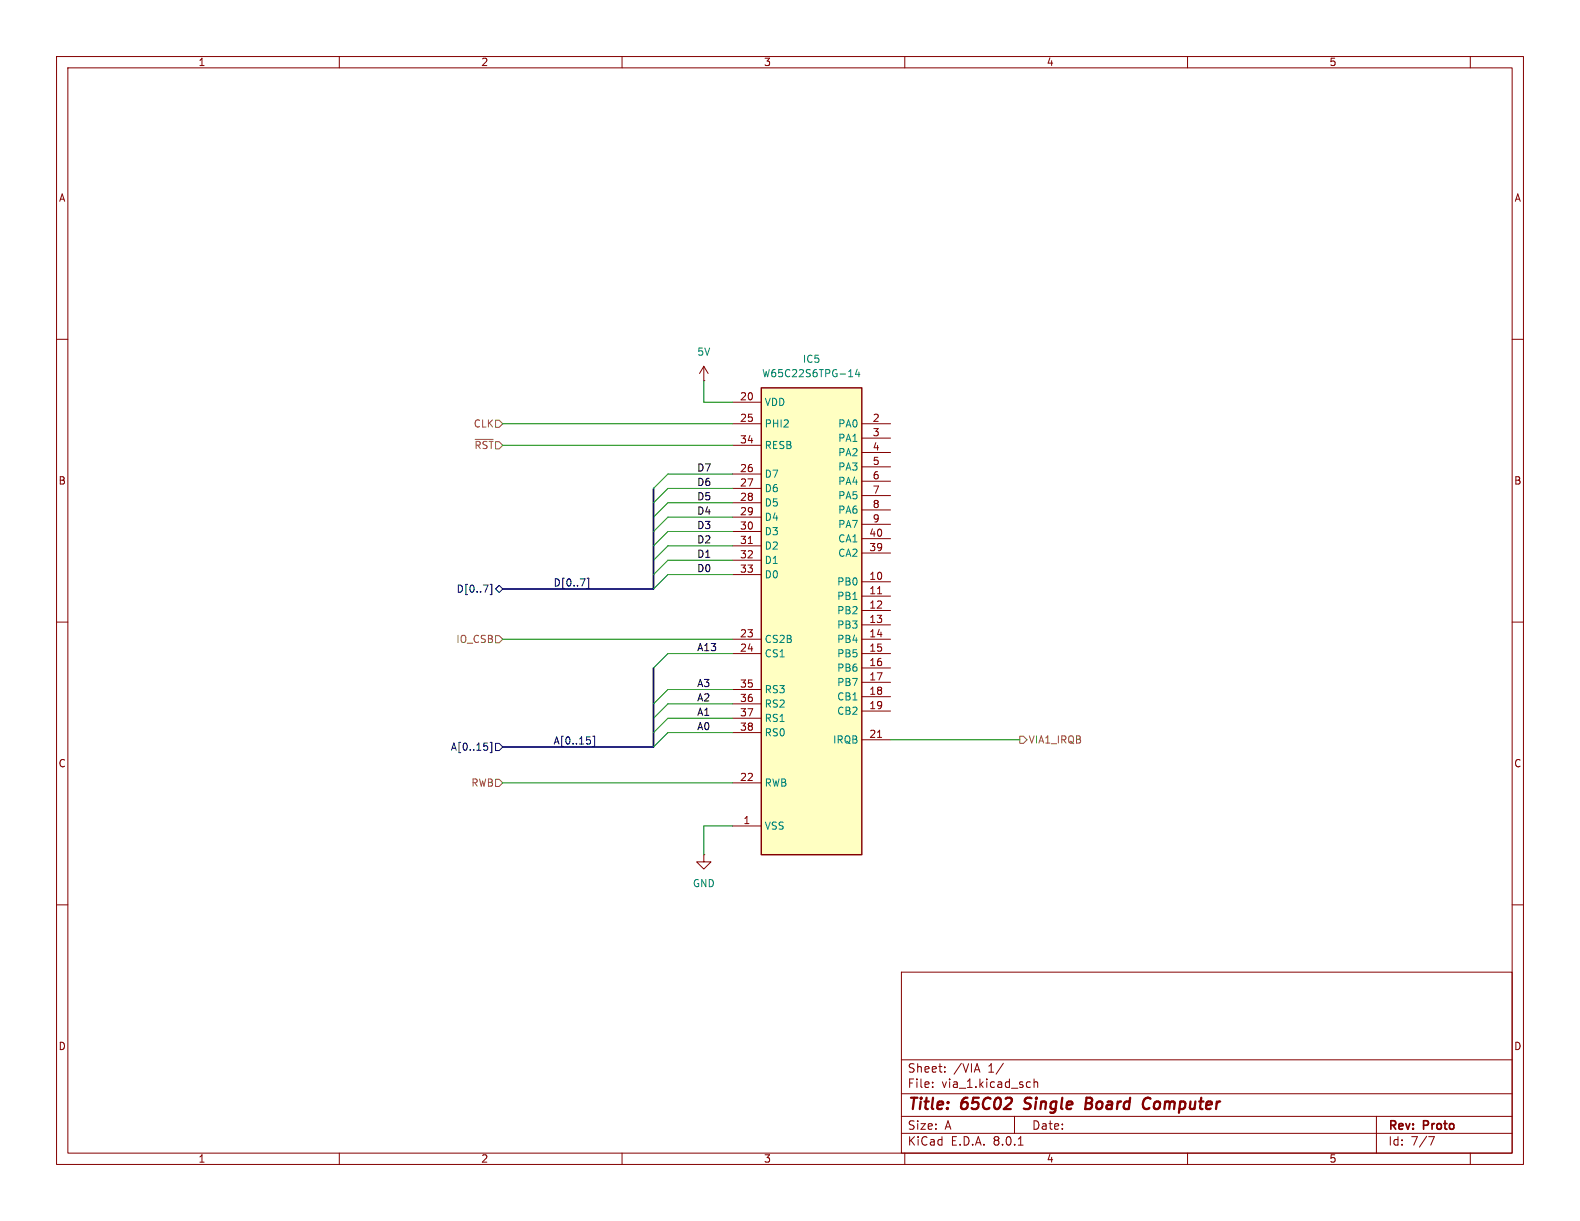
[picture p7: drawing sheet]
<svg xmlns="http://www.w3.org/2000/svg" width="279mm" height="216mm" viewBox="0 0 279 216" stroke-linecap="round" stroke-linejoin="round" font-family="sans-serif">
<g fill="none" stroke="#840000" stroke-width=".18">
<path d="M10 10h259.4v195.9h-259.4zM12 12h255.4v191.9h-255.4zM60 10v2M110 10v2M160 10v2M210 10v2M260 10v2M10 60h2M267.4 60h2M124.5 67.3h.1M124.5 64.8l-.8 1.2M124.5 64.8v2.5"/>
<path d="M124.5 64.8l.7 1.2M10 110h2M267.4 110h2M10 160h2M124.5 151.1v1.3h1.2l-1.2 1.3-1.3-1.3h1.3M124.5 151.1h.1M267.4 160h2M159.4 171.9h108v32h-108zM159.4 197.4h108M159.4 193.4h108M159.4 187.4h108M164.9 192.1v.2"/>
<path d="M164.9 191.4v.1M167.1 189.4v.2M167.1 188.7v.1M172.8 188.1l.5 1.5M177.4 188l-1.3 1.9M179.4 197.4v3M181.8 191.3l.4 .1M182.2 192.2l-.4 .1M182.9 191.4l.2-.1 .3 .1 .1 .9M182.9 190.8v1.5M243.4 197.4v6.5M60 203.9v2"/>
<path d="M110 203.9v2M159.4 200.4h108M160 203.9v2M180.1 202.5h.8M210 203.9v2M252.6 201h1l-.6 1.5M260 203.9v2"/>
</g>
<path d="M181 196l.3 .1M181.4 194.3l-.2 .2 .1 .4M192 195.1h.7M192.7 195.1l.3 .1M192.8 194.1h-.7l-.2 2 1-.1M192.9 195l-.2 .1M202.6 194.2a.67 .67 0 0 1 .8 .1M203.2 195.9l-.4 .2" fill="none" stroke="#840000" stroke-width=".4"/>
<path d="M134.6 68.6h17.8v82.5h-17.8z" fill="#ffffc2"/>
<path d="M134.6 68.6h17.8v82.5h-17.8z" fill="none" stroke="#840000" stroke-width=".25"/>
<g fill="none" stroke="#840000" stroke-width=".18">
<path d="M129.5 74.9h5.1M129.5 71.1h5.1M129.5 78.7h5.1M152.4 74.9h5.1M152.4 77.5h5.1M129.5 83.8h5.1M129.5 86.4h5.1M129.5 88.9h5.1M129.5 91.4h5.1M129.5 94h5.1M129.5 96.5h5.1M129.5 99.1h5.1"/>
<path d="M132.3 96.1h.7M152.4 97.8h5.1M152.4 80h5.1M152.4 95.3h5.1M152.4 82.6h5.1M152.4 85.1h5.1M152.4 87.6h5.1M152.4 90.2h5.1M152.4 92.7h5.1M129.5 113h5.1M129.5 115.6h5.1M129.5 101.6h5.1"/>
<path d="M152.4 102.9h5.1M152.4 105.4h5.1M152.4 108h5.1M152.4 110.5h5.1M152.4 113h5.1M152.4 115.6h5.1M152.4 118.1h5.1M155.2 105h.7M129.5 138.4h5.1M129.5 121.9h5.1M129.5 124.5h5.1M129.5 127h5.1"/>
<path d="M129.5 129.5h5.1M152.4 120.7h5.1M152.4 123.2h5.1M152.4 125.7h5.1M152.4 130.8h5.1M155.2 130.4h.7M129.5 146.1h5.1"/>
</g>
<path d="M150.1 66.6h.7M151.6 65.3l-.3 .9h.8M151.9 65.8v.8" fill="none" stroke="#008484" stroke-width=".18"/>
<path d="M84 77.7h3.2M87.6 74.3h.7l.6 .6-.6 .7h-.7zM87.6 112.4h.7l.6 .6-.6 .7h-.7zM87.6 137.8h.7l.6 .6-.6 .7h-.7zM180.3 130.2h.7l.6 .6-.6 .6h-.7z" fill="none" stroke="#848400" stroke-width=".18"/>
<path d="M86.7 103.3h.3v1.8h-.3M87.6 104.1l.7-.6 .6 .6-.6 .7zM103.8 102.2h.3v1.9h-.3M86.2 132v.5M86.7 131.3h.3v1.8h-.3M87.6 131.4h.7l.6 .7-.6 .6h-.7zM104.4 130.9v.5M104.8 130.2h.3v1.8h-.3" fill="none" stroke="#000084" stroke-width=".18"/>
<path d="M115.6 86.4v17.7h-26.7M115.6 118.1v14h-26.7" fill="none" stroke="#000084" stroke-width=".3"/>
<g fill="none" stroke="#008400" stroke-width=".18">
<path d="M88.9 74.9h40.6M88.9 78.7h40.6M124.5 67.3v3.8h5M129.5 94h-11.4l-2.5 2.5M129.5 91.4h-11.4l-2.5 2.6M129.5 88.9h-11.4l-2.5 2.5M129.5 83.8h-11.4l-2.5 2.6M129.5 86.4h-11.4l-2.5 2.5M129.5 96.5h-11.4l-2.5 2.6M129.5 99.1h-11.4l-2.5 2.5M88.9 113h40.6M129.5 115.6h-11.4l-2.5 2.5"/>
<path d="M129.5 101.6h-11.4l-2.5 2.5M88.9 138.4h40.6M129.5 127h-11.4l-2.5 2.5M129.5 121.9h-11.4l-2.5 2.6M129.5 129.5h-11.4l-2.5 2.6M129.5 124.5h-11.4l-2.5 2.5M157.5 130.8h22.8M129.5 146.1h-5v5"/>
</g>
<g font-size="2.8" fill="#840000">
<text x="160.4" y="196.8">Title:</text>
<text x="170.1" y="196.8">65C02</text>
<text x="182" y="196.8">Single</text>
<text x="193.6" y="196.8">Board</text>
<text x="204.6" y="196.8">Computer</text>
</g>
<g font-size="2.1" fill="#840000">
<text x="160.4" y="189.9">Sheet:</text>
<text x="168.6" y="189.9">/VIA</text>
<text x="174.8" y="189.9">1/</text>
<text x="160.4" y="192.6">File:</text>
<text x="166.5" y="192.6">via_1.kicad_sch</text>
<text x="160.4" y="202.8">KiCad</text>
<text x="160.4" y="200">Size:</text>
<text x="167.1" y="200">A</text>
<text x="168.1" y="202.8">E.D.A.</text>
<text x="175.7" y="202.8">8.0.1</text>
<text x="182.4" y="200">Date:</text>
<text x="245.4" y="200.2">Rev:</text>
<text x="245.4" y="202.8">Id:</text>
<text x="249.5" y="202.8">7/7</text>
<text x="251.8" y="200.2">Proto</text>
</g>
<g font-size="1.8" fill="#840000">
<text x="35" y="11.9">1</text>
<text x="85" y="11.9">2</text>
<text x="135" y="11.9">3</text>
<text x="185" y="11.9">4</text>
<text x="235" y="11.9">5</text>
<text x="10.3" y="35.9">A</text>
<text x="267.7" y="35.9">A</text>
<text x="130.8" y="70.9">20</text>
<text x="130.8" y="74.7">25</text>
<text x="154.2" y="74.7">2</text>
<text x="154.2" y="77.2">3</text>
<text x="130.8" y="83.6">26</text>
<text x="130.8" y="78.5">34</text>
<text x="154.2" y="79.8">4</text>
<text x="154.2" y="82.3">5</text>
<text x="10.3" y="85.9">B</text>
<text x="130.8" y="86.1">27</text>
<text x="130.8" y="88.6">28</text>
<text x="154.2" y="84.8">6</text>
<text x="154.2" y="87.4">7</text>
<text x="154.2" y="89.9">8</text>
<text x="267.7" y="85.9">B</text>
<text x="130.8" y="91.2">29</text>
<text x="130.8" y="93.7">30</text>
<text x="153.6" y="95">40</text>
<text x="154.2" y="92.5">9</text>
<text x="130.8" y="96.3">31</text>
<text x="130.8" y="98.8">32</text>
<text x="130.8" y="101.3">33</text>
<text x="153.6" y="97.5">39</text>
<text x="153.6" y="102.6">10</text>
<text x="153.6" y="105.2">11</text>
<text x="153.6" y="107.7">12</text>
<text x="130.8" y="112.8">23</text>
<text x="153.6" y="110.2">13</text>
<text x="153.6" y="112.8">14</text>
<text x="130.8" y="115.3">24</text>
<text x="153.6" y="115.3">15</text>
<text x="153.6" y="117.9">16</text>
<text x="130.8" y="121.7">35</text>
<text x="130.8" y="124.2">36</text>
<text x="153.6" y="120.4">17</text>
<text x="153.6" y="122.9">18</text>
<text x="153.6" y="125.5">19</text>
<text x="130.8" y="126.7">37</text>
<text x="130.8" y="129.3">38</text>
<text x="153.6" y="130.6">21</text>
<text x="10.3" y="135.9">C</text>
<text x="267.7" y="135.9">C</text>
<text x="130.8" y="138.2">22</text>
<text x="131.4" y="145.8">1</text>
<text x="10.3" y="185.9">D</text>
<text x="267.7" y="185.9">D</text>
<text x="35" y="205.8">1</text>
<text x="85" y="205.8">2</text>
<text x="135" y="205.8">3</text>
<text x="185" y="205.8">4</text>
<text x="235" y="205.8">5</text>
</g>
<g font-size="1.8" fill="#008484">
<text x="123.2" y="63.1">5V</text>
<text x="141.9" y="64.4">IC5</text>
<text x="134.7" y="66.9">W65C22S6TPG-14</text>
<text x="135.1" y="72">VDD</text>
<text x="135.1" y="75.8">PHI2</text>
<text x="148.1" y="75.8">PA0</text>
<text x="135.1" y="79.6">RESB</text>
<text x="148.1" y="78.3">PA1</text>
<text x="148.1" y="80.9">PA2</text>
<text x="148.1" y="83.4">PA3</text>
<text x="135.1" y="84.7">D7</text>
<text x="135.1" y="87.2">D6</text>
<text x="135.1" y="89.8">D5</text>
<text x="148.1" y="86">PA4</text>
<text x="148.1" y="88.5">PA5</text>
<text x="135.1" y="92.3">D4</text>
<text x="135.1" y="94.8">D3</text>
<text x="148.1" y="91">PA6</text>
<text x="148.1" y="93.6">PA7</text>
<text x="135.1" y="97.4">D2</text>
<text x="135.1" y="99.9">D1</text>
<text x="148.1" y="98.7">CA2</text>
<text x="148.1" y="96.1">CA1</text>
<text x="135.1" y="102.5">D0</text>
<text x="147.9" y="103.7">PB0</text>
<text x="147.9" y="106.3">PB1</text>
<text x="135.1" y="113.9">CS2B</text>
<text x="147.9" y="108.8">PB2</text>
<text x="147.9" y="111.4">PB3</text>
<text x="147.9" y="113.9">PB4</text>
<text x="135.1" y="116.4">CS1</text>
<text x="147.9" y="116.4">PB5</text>
<text x="147.9" y="119">PB6</text>
<text x="135.1" y="122.8">RS3</text>
<text x="135.1" y="125.3">RS2</text>
<text x="147.9" y="121.5">PB7</text>
<text x="147.9" y="124.1">CB1</text>
<text x="135.1" y="127.9">RS1</text>
<text x="135.1" y="130.4">RS0</text>
<text x="147.2" y="131.7">IRQB</text>
<text x="147.9" y="126.6">CB2</text>
<text x="135.1" y="139.3">RWB</text>
<text x="135.1" y="146.9">VSS</text>
<text x="122.4" y="157.1">GND</text>
</g>
<g font-size="1.8" fill="#848400">
<text x="83.7" y="75.8">CLK</text>
<text x="83.8" y="79.6">~{RST}</text>
<text x="80.6" y="113.9">IO_CSB</text>
<text x="181.8" y="131.7">VIA1_IRQB</text>
<text x="83.2" y="139.3">RWB</text>
</g>
<g font-size="1.8">
<text x="123.2" y="83.5">D7</text>
<text x="123.2" y="88.6">D5</text>
<text x="123.2" y="86">D6</text>
<text x="123.2" y="93.6">D3</text>
<text x="123.2" y="91.1">D4</text>
<text x="123.2" y="96.2">D2</text>
<text x="123.2" y="101.3">D0</text>
<text x="123.2" y="98.7">D1</text>
<text x="123.2" y="115.2">A13</text>
<text x="123.2" y="121.6">A3</text>
<text x="123.2" y="124.1">A2</text>
<text x="123.2" y="129.2">A0</text>
<text x="123.2" y="126.7">A1</text>
</g>
<g font-size="1.8" fill="#000084">
<text x="80.6" y="105">D[0..7]</text>
<text x="97.8" y="103.8">D[0..7]</text>
<text x="97.8" y="131.7">A[0..15]</text>
<text x="79.6" y="132.9">A[0..15]</text>
</g>
</svg>
